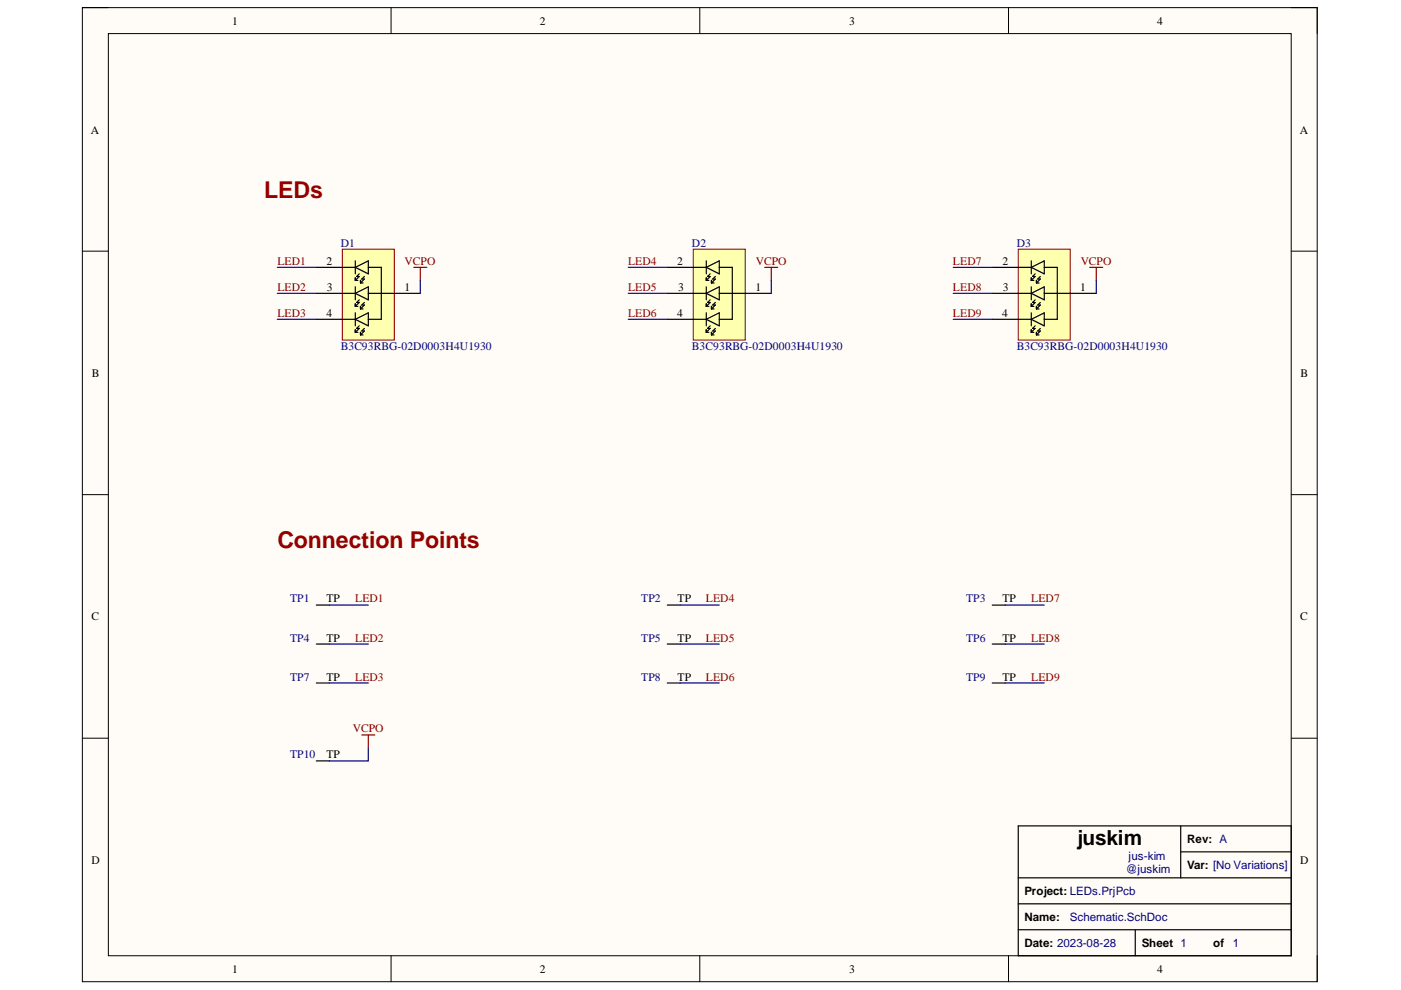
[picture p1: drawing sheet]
<svg xmlns="http://www.w3.org/2000/svg" width="297mm" height="210mm" viewBox="0 0 297 210" stroke-linecap="round" stroke-linejoin="round" font-family="sans-serif">
<path d="M17.5 1.6h261.8v206.5h-261.8z" fill-rule="evenodd" fill="#fffcf8"/>
<path d="M17.5 1.6h261.8v206.5h-261.8z" fill="none" stroke="#000" stroke-width=".21"/>
<path d="M23 7.1h250.8v195.5h-250.8z" fill-rule="evenodd" fill="#fffcf8"/>
<g fill="none" stroke="#000" stroke-width=".21">
<path d="M17.5 1.6h5.5M23 7.1h250.8v195.5h-250.8zM82.9 1.6v5.5M148.4 1.6v5.5M213.8 1.6v5.5M273.8 1.6h5.5v5.5M17.5 53.2h5.5M273.8 53.2h5.5M17.5 104.9h5.5M273.8 104.9h5.5M17.5 156.5h5.5M273.8 156.5h5.5"/>
<path d="M82.9 202.6v5.5M148.4 202.6v5.5M213.8 202.6v5.5M279.3 202.6v5.5"/>
</g>
<path d="M215.9 175.1h57.9v27.5h-57.9zM250.3 175.1v11M215.9 197.1h57.9M215.9 191.6h57.9M215.9 186.1h57.9M240.7 197.1v5.5M250.3 180.6h23.5" fill="none" stroke="#000" stroke-width=".25"/>
<path d="M72.6 52.8h11v19.3h-11z" fill-rule="evenodd" fill="#ffffb0"/>
<path d="M72.6 52.8h11v19.3h-11z" fill="none" stroke="#800000" stroke-width=".21"/>
<g fill="none" stroke="#000" stroke-width=".25">
<path d="M67.1 56.7h8.2M75.3 55.3v2.8M75.3 58.9v.5M75.3 56.7l2.8-1.4v2.8zM75.3 59.4h.6M76.2 58.1l-.6 .5h.6l-.9 .8M76.4 59.4v.6M76.4 60h.6M77.3 58.6l-.6 .6h.6l-.9 .8M78.1 56.7h2.7v11h-2.7M67.1 62.2h8.2M67.1 67.7h8.2"/>
<path d="M75.3 60.8v2.8M75.3 64.4v.5M75.3 66.3v2.8M75.3 69.9v.6M75.3 62.2l2.8-1.4v2.8zM75.3 67.7l2.8-1.4v2.8zM75.3 64.9h.6M75.3 70.5h.6M76.2 63.6l-.6 .5h.6l-.9 .8M76.2 69.1l-.6 .5h.6l-.9 .9M76.4 64.9v.6M76.4 70.5v.5"/>
<path d="M76.4 65.5h.6M76.4 71h.6M77.3 64.1l-.6 .6h.6l-.9 .8M77.3 69.6l-.6 .6h.6l-.9 .8M78.1 62.2h11"/>
</g>
<path d="M87.7 56.7h2.8M89.1 56.7v2.7" fill="none" stroke="#800000" stroke-width=".25"/>
<path d="M147 52.8h11v19.3h-11z" fill-rule="evenodd" fill="#ffffb0"/>
<path d="M147 52.8h11v19.3h-11z" fill="none" stroke="#800000" stroke-width=".21"/>
<g fill="none" stroke="#000" stroke-width=".25">
<path d="M141.5 56.7h8.2M149.7 55.3v2.8M149.7 58.9v.5M149.7 56.7l2.8-1.4v2.8zM149.7 59.4h.6M150.6 58.1l-.6 .5h.6l-.9 .8M150.8 59.4v.6M150.8 60h.6M151.7 58.6l-.6 .6h.6l-.9 .8M152.5 56.7h2.8v11h-2.8M141.5 62.2h8.2M141.5 67.7h8.2"/>
<path d="M149.7 60.8v2.8M149.7 64.4v.5M149.7 66.3v2.8M149.7 69.9v.6M149.7 62.2l2.8-1.4v2.8zM149.7 67.7l2.8-1.4v2.8zM149.7 64.9h.6M149.7 70.5h.6M150.6 63.6l-.6 .5h.6l-.9 .8M150.6 69.1l-.6 .5h.6l-.9 .9M150.8 64.9v.6M150.8 70.5v.5"/>
<path d="M150.8 65.5h.6M150.8 71h.6M151.7 64.1l-.6 .6h.6l-.9 .8M151.7 69.6l-.6 .6h.6l-.9 .8M152.5 62.2h11"/>
</g>
<path d="M162.1 56.7h2.8M163.5 56.7v2.7" fill="none" stroke="#800000" stroke-width=".25"/>
<path d="M215.9 52.8h11v19.3h-11z" fill-rule="evenodd" fill="#ffffb0"/>
<path d="M215.9 52.8h11v19.3h-11z" fill="none" stroke="#800000" stroke-width=".21"/>
<g fill="none" stroke="#000" stroke-width=".25">
<path d="M210.4 56.7h8.2M218.6 55.3v2.8M218.6 58.9v.5M218.6 56.7l2.8-1.4v2.8zM218.6 59.4h.6M219.5 58.1l-.6 .5h.6l-.9 .8M219.7 59.4v.6M219.7 60h.6M220.6 58.6l-.6 .6h.6l-.9 .8M221.4 56.7h2.8v11h-2.8M210.4 62.2h8.2M210.4 67.7h8.2"/>
<path d="M218.6 60.8v2.8M218.6 64.4v.6M218.6 66.3v2.8M218.6 69.9v.6M218.6 62.2l2.8-1.4v2.8zM218.6 67.7l2.8-1.4v2.8zM218.6 65h.6M218.6 70.5h.6M219.5 63.6l-.6 .5h.6l-.9 .9M219.5 69.1l-.6 .5h.6l-.9 .9M219.7 65v.5M219.7 70.5v.5"/>
<path d="M219.7 65.5h.6M219.7 71h.6M220.6 64.1l-.6 .6h.6l-.9 .8M220.6 69.6l-.6 .6h.6l-.9 .8M221.4 62.2h11M67.1 128.3h2.7M67.1 136.6h2.7M141.5 128.3h2.7M141.5 136.6h2.7M210.4 128.3h2.7M210.4 136.6h2.7M67.1 144.8h2.7"/>
<path d="M141.5 144.8h2.7M210.4 144.8h2.7M67.1 161.3h2.7"/>
</g>
<path d="M231 56.7h2.8M232.4 56.7v2.7M76.7 155.8h2.8M78.1 155.8v2.8" fill="none" stroke="#800000" stroke-width=".25"/>
<g fill="none" stroke="#000080" stroke-width=".25">
<path d="M58.8 56.7h8.3M89.1 59.4v2.8M133.2 56.7h8.3M163.5 59.4v2.8M202.1 56.7h8.3M232.4 59.4v2.8M58.8 67.7h8.3M58.8 62.2h8.3M133.2 67.7h8.3M133.2 62.2h8.3M202.1 67.7h8.3M202.1 62.2h8.3"/>
<path d="M69.8 128.3h8.3M69.8 136.6h8.3M144.2 128.3h8.3M144.2 136.6h8.3M213.1 128.3h8.3M213.1 136.6h8.3M69.8 144.8h8.3M78.1 158.6v2.7h-8.3M144.2 144.8h8.3M213.1 144.8h8.3"/>
</g>
<g font-size="4.9" fill="#980000">
<text x="56" y="41.9">LEDs</text>
<text x="58.8" y="116.2">Connection Points</text>
</g>
<text font-size="4.4" x="228.3" y="179.1">juskim</text>
<g font-size="2.5">
<text x="49.2" y="5.2">1</text>
<text x="114.5" y="5.2">2</text>
<text x="180.1" y="5.2">3</text>
<text x="245.4" y="5.2">4</text>
<text x="19.3" y="28.3">A</text>
<text x="275.6" y="28.3">A</text>
<text x="69.2" y="56.1">2</text>
<text x="143.6" y="56.1">2</text>
<text x="212.5" y="56.1">2</text>
<text x="69.3" y="61.7">3</text>
<text x="85.8" y="61.7">1</text>
<text x="143.8" y="61.7">3</text>
<text x="160.2" y="61.7">1</text>
<text x="212.6" y="61.7">3</text>
<text x="229" y="61.7">1</text>
<text x="69.2" y="67.2">4</text>
<text x="143.6" y="67.2">4</text>
<text x="212.5" y="67.2">4</text>
<text x="19.5" y="79.9">B</text>
<text x="275.8" y="79.9">B</text>
<text x="19.4" y="131.5">C</text>
<text x="69.2" y="127.7">TP</text>
<text x="143.7" y="127.7">TP</text>
<text x="212.5" y="127.7">TP</text>
<text x="275.7" y="131.5">C</text>
<text x="69.2" y="136">TP</text>
<text x="143.7" y="136">TP</text>
<text x="212.5" y="136">TP</text>
<text x="69.2" y="144.3">TP</text>
<text x="143.7" y="144.3">TP</text>
<text x="212.5" y="144.3">TP</text>
<text x="69.2" y="160.8">TP</text>
<text x="251.7" y="178.7">Rev: A</text>
<text x="19.4" y="183.2">D</text>
<text x="251.7" y="184.2">Var: [No Variations]</text>
<text x="275.7" y="183.2">D</text>
<text x="217.2" y="189.7">Project: LEDs.PrjPcb</text>
<text x="217.2" y="195.2">Name:</text>
<text x="217.2" y="200.8">Date: 2023-08-28</text>
<text x="242.1" y="200.8">Sheet 1</text>
<text x="257.2" y="200.8">of</text>
<text x="49.2" y="206.3">1</text>
<text x="114.5" y="206.3">2</text>
<text x="180.1" y="206.3">3</text>
<text x="245.4" y="206.3">4</text>
</g>
<g font-size="2.5" fill="#000080">
<text x="72.3" y="52.3">D1</text>
<text x="146.7" y="52.3">D2</text>
<text x="215.6" y="52.3">D3</text>
<text x="72.3" y="74.3">B3C93RBG-02D0003H4U1930</text>
<text x="146.7" y="74.3">B3C93RBG-02D0003H4U1930</text>
<text x="215.6" y="74.3">B3C93RBG-02D0003H4U1930</text>
<text x="61.5" y="127.7">TP1</text>
<text x="136" y="127.7">TP2</text>
<text x="204.8" y="127.7">TP3</text>
<text x="61.5" y="136">TP4</text>
<text x="136" y="136">TP5</text>
<text x="204.8" y="136">TP6</text>
<text x="61.5" y="144.3">TP7</text>
<text x="136" y="144.3">TP8</text>
<text x="204.8" y="144.3">TP9</text>
<text x="61.5" y="160.8">TP10</text>
<text x="238.7" y="185.1">@juskim</text>
<text x="239.3" y="182.3">jus-kim</text>
<text x="226.8" y="195.2">Schematic.SchDoc</text>
<text x="261.4" y="200.8">1</text>
</g>
<g font-size="2.5" fill="#800000">
<text x="58.8" y="56.1">LED1</text>
<text x="85.8" y="56.1">VCPO</text>
<text x="133.2" y="56.1">LED4</text>
<text x="160.3" y="56.1">VCPO</text>
<text x="202.1" y="56.1">LED7</text>
<text x="229.1" y="56.1">VCPO</text>
<text x="58.8" y="61.7">LED2</text>
<text x="133.2" y="61.7">LED5</text>
<text x="202.1" y="61.7">LED8</text>
<text x="58.8" y="67.2">LED3</text>
<text x="133.2" y="67.2">LED6</text>
<text x="202.1" y="67.2">LED9</text>
<text x="75.3" y="127.7">LED1</text>
<text x="149.7" y="127.7">LED4</text>
<text x="218.6" y="127.7">LED7</text>
<text x="75.3" y="136">LED2</text>
<text x="149.7" y="136">LED5</text>
<text x="218.6" y="136">LED8</text>
<text x="75.3" y="144.3">LED3</text>
<text x="149.7" y="144.3">LED6</text>
<text x="218.6" y="144.3">LED9</text>
<text x="74.8" y="155.3">VCPO</text>
</g>
</svg>
